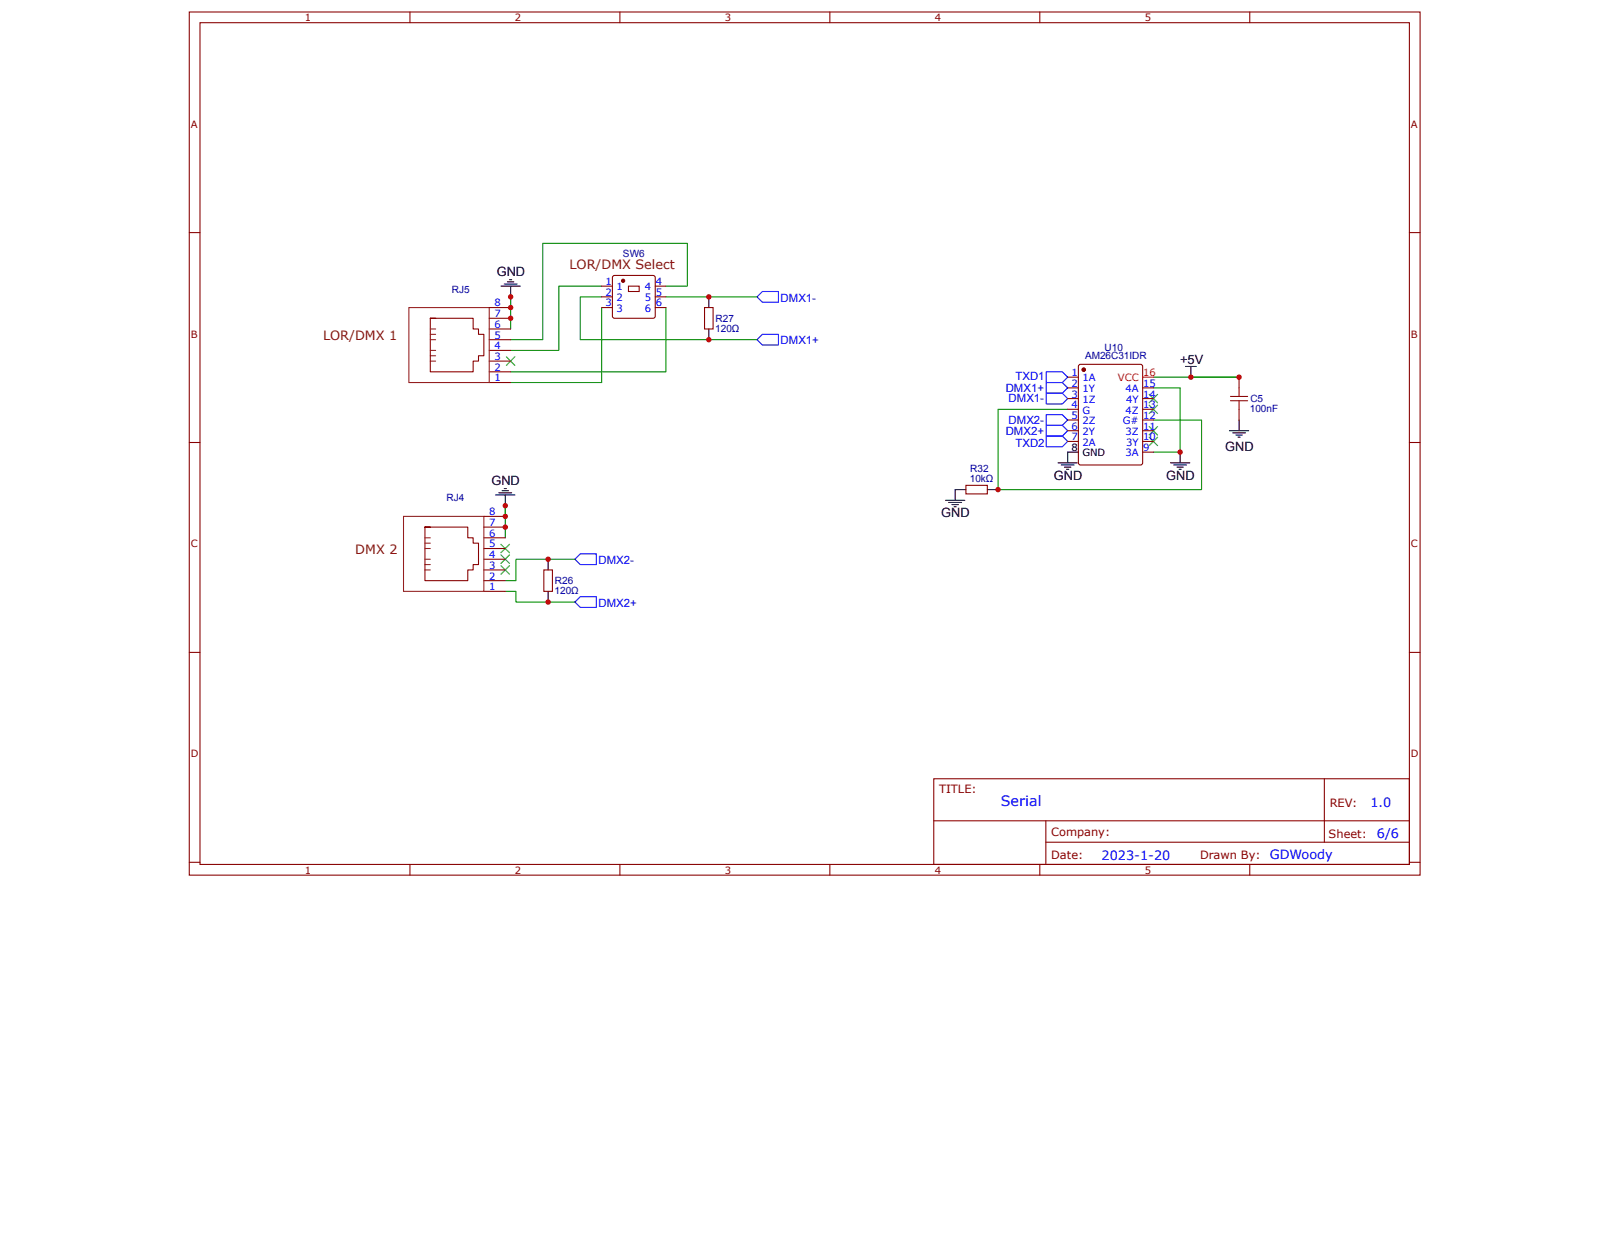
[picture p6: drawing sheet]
<svg xmlns="http://www.w3.org/2000/svg" width="279mm" height="216mm" viewBox="0 0 279 216" stroke-linecap="round" stroke-linejoin="round" font-family="sans-serif">
<g fill="none" stroke="#800" stroke-width=".18">
<path d="M32.6 2.1h212v148.7h-212zM34.4 3.9h208.4v145h-208.4zM70.6 2.1v1.8M106.8 2.1v1.8M142.9 2.1v1.8M179.1 2.1v1.8M215.3 2.1v1.8M32.6 40.1h1.8M121.4 53h1.4v3.7h-1.4zM242.8 40.1h1.8M32.6 76.2h1.8M213.4 65v1.8"/>
<path d="M213.4 70.5v1.9M242.8 76.2h1.8M93.7 98.2h1.5v3.7h-1.5zM166.4 83.6h3.7v1.5h-3.7zM32.6 112.4h1.8M242.8 112.4h1.8M160.8 134.2h82v14.7h-82zM228.1 134.2v10.9M32.6 148.6h1.8M70.6 148.9v1.9M106.8 148.9v1.9M142.9 148.9v1.9"/>
<path d="M160.9 141.4h81.8M179.1 148.9v1.9M180.2 145.1h62.5M180.2 141.4v7.4M215.3 148.9v1.9M242.8 148.6h1.8"/>
</g>
<path d="M131.3 57.6h2.8v1.9h-2.8l-.9-1zM131.3 50.2h2.8v1.9h-2.8l-.9-.9zM180.2 64.1h2.8l.9 .9-.9 .9h-2.8zM180.2 75.1h2.8l.9 1-.9 .9h-2.8zM180.2 65.9h2.8l.9 .9-.9 1h-2.8zM180.2 67.8h2.8l.9 .9-.9 .9h-2.8zM180.2 71.4h2.8l.9 1-.9 .9h-2.8zM180.2 73.3h2.8l.9 .9-.9 .9h-2.8zM100 95.4h2.7v1.9h-2.7l-1-.9zM100 102.8h2.7v1.9h-2.7l-1-1z" fill="none" stroke="#00f" stroke-width=".18"/>
<g fill="none" stroke="#080" stroke-width=".18">
<path d="M88 51.2v5.5M103.6 51.2h-3.6v7.3h30.4M103.6 53v12.9h-15.6M103.6 49.3h-7.3v11.1h-8.3M114.7 53v11.1h-26.7M114.7 49.3h3.7v-7.4h-24.9v16.6h-5.5M114.7 51.2h15.7M183.9 70.5h-12v13.9h35.1v-12h-8.3M198.7 66.8h4.6v11.1h-4.6M198.7 65h14.7M87 87.1v5.6M99 96.4h-10.1v3.6h-1.9"/>
<path d="M87 101.9h1.9v1.8h10.1"/>
</g>
<g fill="none" stroke="#000" stroke-width=".18">
<path d="M86.3 49.3h3.3M86.9 48.9h2.2M87.4 48.6h1.1M87.8 48.2h.3M88 49.3v1.9M122.1 51.2v1.8M122.1 56.7v1.8M182.3 79.8h3.3M183.9 77.9v1.9M201.6 79.8h3.3M203.3 77.9v1.9M204.2 63.1h1.9"/>
<path d="M205.1 63.1v1.9M211.8 74.2h3.3M212.3 74.6h2.2M212.9 75h1.1M213.3 75.3h.3M213.4 72.4v1.8M85.4 85.3h3.3M85.9 84.9h2.2M86.5 84.5h1.1M86.9 84.2h.3M87 85.3v1.8M94.4 96.4v1.8"/>
<path d="M162.9 86.2h3.3M163.4 86.6h2.2M164 86.9h1.1M164.4 87.3h.3M166.4 84.4h-1.9v1.8M170.1 84.4h1.8M182.8 80.1h2.2M183.4 80.5h1.1M183.7 80.9h.4M202.2 80.1h2.2M202.7 80.5h1.1M203.1 80.9h.4"/>
<path d="M94.4 101.9v1.8"/>
</g>
<g fill="#000">
<path d="M87.2 61.5l1.5 1.5zM88.7 61.5l-1.5 1.5z"/>
<path d="M197.9 67.9l1.5 1.5zM197.9 69.4l1.5-1.5z"/>
<path d="M197.9 69.8l1.5 1.5zM197.9 71.3l1.5-1.5z"/>
<path d="M197.9 73.5l1.5 1.5zM197.9 75l1.5-1.5z"/>
<path d="M197.9 75.3l1.5 1.5zM197.9 76.8l1.5-1.5z"/>
<path d="M86.3 93.8l1.5 1.5zM87.8 93.8l-1.5 1.5z"/>
<path d="M86.3 95.6l1.5 1.5zM87.8 95.6l-1.5 1.5z"/>
<path d="M86.3 97.5l1.5 1.4zM87.8 97.5l-1.5 1.4z"/>
</g>
<g fill="none" stroke="#3c3" stroke-width=".18">
<path d="M87.2 61.5l1.5 1.5M88.7 61.5l-1.5 1.5M197.9 67.9l1.5 1.5M197.9 69.8l1.5 1.5M197.9 73.5l1.5 1.5M197.9 75.3l1.5 1.5M199.4 67.9l-1.5 1.5M199.4 69.8l-1.5 1.5M199.4 73.5l-1.5 1.5M199.4 75.3l-1.5 1.5M86.3 93.8l1.5 1.5M86.3 95.6l1.5 1.5"/>
<path d="M86.3 97.5l1.5 1.4M87.8 93.8l-1.5 1.5M87.8 95.6l-1.5 1.5M87.8 97.5l-1.5 1.4"/>
</g>
<path d="M212 68.3h2.9M212 69h2.9M213.4 66.8v1.5M213.4 69v1.5" fill="none" stroke="#a00000" stroke-width=".18"/>
<circle cx="186.7" cy="63.7" r=".28" fill="#800"/>
<g fill="none" stroke="#800" stroke-width=".18">
<path d="M185.8 63l.3-.2h10.4l.3 .2v16.8l-.2 .3h-10.5l-.3-.2z"/>
<circle cx="186.7" cy="63.7" r=".28"/>
</g>
<circle cx="186.7" cy="63.7" r=".28" fill="#800"/>
<g fill="none" stroke="#800" stroke-width=".18">
<path d="M103.6 53h1.9M103.6 51.2h1.9M103.6 49.3h1.9M108.3 49.3h1.8v.9h-1.8zM112.9 53h1.8M112.9 51.2h1.8M112.9 49.3h1.8M183.9 65h1.9M183.9 66.8h1.9M183.9 68.7h1.9M183.9 70.5h1.9M183.9 72.4h1.9"/>
<path d="M183.9 74.2h1.9M183.9 76.1h1.9M196.8 66.8h1.9M196.8 68.7h1.9M196.8 70.5h1.9M196.8 72.4h1.9M196.8 74.2h1.9M196.8 76.1h1.9M196.8 77.9h1.9"/>
<circle cx="186.7" cy="63.7" r=".28"/>
</g>
<path d="M183.9 77.9h1.9" fill="none" stroke="#000" stroke-width=".18"/>
<path d="M196.8 65h1.9" fill="none" stroke="#f00" stroke-width=".18"/>
<circle cx="107.3" cy="48.4" r=".28" fill="#800"/>
<g fill="none" stroke="#800" stroke-width=".18">
<path d="M74.1 54.8v9.3h7.4v-1.9h.9v-.9h.9v-3.7h-.9v-.9h-.9v-1.9h-7.4h.9M84.3 56.7h3.7M84.3 58.5h3.7M84.3 54.8h3.7M84.3 53h3.7M105.5 47.6l.4-.1h6.8l.2 .3-.1 6.9-.3 .1h-6.8l-.2-.3zM84.3 60.4h3.7M84.3 62.2h3.7M84.3 64.1h3.7M84.3 65.9h3.7M73.2 90.8v9.2h7.4v-1.8h.9v-.9h.9v-3.7h-.9v-.9h-.9v-1.9h-7.4h.9M83.3 92.7h3.7"/>
<path d="M83.3 94.5h3.7M83.3 96.4h3.7M83.3 98.2h3.7M83.3 90.8h3.7M83.3 89h3.7M83.3 100h3.7M83.3 101.9h3.7"/>
<circle cx="107.3" cy="48.4" r=".28"/>
</g>
<g fill="none" stroke="#8d2323" stroke-width=".18">
<path d="M70.4 53h13.9v12.9h-13.9zM74.1 58.5h.9M74.1 57.6h.9M74.1 56.7h.9M74.1 62.2h.9M74.1 61.3h.9M74.1 60.4h.9M69.5 89h13.8v12.9h-13.8zM73.2 98.2h.9M73.2 97.3h.9M73.2 96.4h.9M73.2 94.5h.9"/>
<path d="M73.2 93.6h.9M73.2 92.7h.9"/>
</g>
<g fill="#c00">
<circle cx="88" cy="51.2" r=".46"/>
<circle cx="87" cy="87.1" r=".46"/>
<circle cx="87" cy="89" r=".46"/>
<circle cx="205.1" cy="65" r=".46"/>
<circle cx="213.4" cy="65" r=".46"/>
<circle cx="203.3" cy="77.9" r=".46"/>
<circle cx="94.4" cy="103.7" r=".46"/>
<circle cx="94.4" cy="96.4" r=".46"/>
<circle cx="171.9" cy="84.4" r=".46"/>
<circle cx="88" cy="53" r=".46"/>
<circle cx="122.1" cy="58.5" r=".46"/>
<circle cx="122.1" cy="51.2" r=".46"/>
<circle cx="87" cy="90.8" r=".46"/>
<circle cx="88" cy="54.8" r=".46"/>
</g>
<text font-size="2.5" fill="#00f" x="172.4" y="138.9">Serial</text>
<g font-size="2.2">
<text x="85.6" y="47.6">GND</text>
<text x="203.3" y="62.8">+5V</text>
<text x="211" y="77.7">GND</text>
<text x="84.6" y="83.6">GND</text>
<text x="181.5" y="82.7">GND</text>
<text x="200.9" y="82.7">GND</text>
<text x="162.1" y="89.2">GND</text>
</g>
<g font-size="2.2" fill="#630">
<text x="98.1" y="46.4">LOR/DMX Select</text>
<text x="55.7" y="58.5">LOR/DMX 1</text>
<text x="61.2" y="95.4">DMX 2</text>
</g>
<g font-size="2.2" fill="#00f">
<text x="236.1" y="139">1.0</text>
<text x="189.7" y="148.1">2023-1-20</text>
<text x="218.7" y="148.1">GDWoody</text>
<text x="237.2" y="144.4">6/6</text>
</g>
<g font-size="2" fill="#00f">
<text x="134.5" y="52">DMX1-</text>
<text x="134.5" y="59.3">DMX1+</text>
<text x="174.9" y="65.4">TXD1</text>
<text x="173.2" y="67.5">DMX1+</text>
<text x="173.7" y="69.4">DMX1-</text>
<text x="173.2" y="74.9">DMX2+</text>
<text x="173.7" y="73">DMX2-</text>
<text x="174.9" y="77">TXD2</text>
<text x="103.1" y="97.2">DMX2-</text>
<text x="103.1" y="104.5">DMX2+</text>
</g>
<g font-size="2" fill="#800">
<text x="161.8" y="136.6">TITLE:</text>
<text x="229.1" y="139">REV:</text>
<text x="181.1" y="148">Date:</text>
<text x="181.1" y="144">Company:</text>
<text x="206.7" y="148.1">Drawn By:</text>
<text x="228.9" y="144.3">Sheet:</text>
</g>
<g font-size="1.7" fill="#800">
<text x="52.5" y="3.6">1</text>
<text x="88.7" y="3.6">2</text>
<text x="124.9" y="3.6">3</text>
<text x="161" y="3.6">4</text>
<text x="197.2" y="3.6">5</text>
<text x="32.9" y="22">A</text>
<text x="243.1" y="22">A</text>
<text x="32.9" y="58.2">B</text>
<text x="243.1" y="58.2">B</text>
<text x="32.9" y="94.3">C</text>
<text x="243.1" y="94.3">C</text>
<text x="32.9" y="130.5">D</text>
<text x="243.1" y="130.5">D</text>
<text x="52.5" y="150.5">1</text>
<text x="88.7" y="150.5">2</text>
<text x="124.9" y="150.5">3</text>
<text x="161" y="150.5">4</text>
<text x="197.2" y="150.5">5</text>
</g>
<g font-size="1.7" fill="#000080">
<text x="107.3" y="44.4">SW6</text>
<text x="77.8" y="50.4">RJ5</text>
<text x="123.2" y="57.1">120Ω</text>
<text x="123.3" y="55.4">R27</text>
<text x="186.9" y="61.9">AM26C31IDR</text>
<text x="190.3" y="60.5">U10</text>
<text x="215.3" y="71">100nF</text>
<text x="215.4" y="69.3">C5</text>
<text x="167.1" y="83.1">10kΩ</text>
<text x="167.1" y="81.4">R32</text>
<text x="76.9" y="86.4">RJ4</text>
<text x="95.6" y="100.6">R26</text>
<text x="95.5" y="102.3">120Ω</text>
</g>
<g font-size="1.7" fill="#00f">
<text x="85.2" y="52.8">8</text>
<text x="104.3" y="52.8">3</text>
<text x="104.3" y="51">2</text>
<text x="104.3" y="49.1">1</text>
<text x="106.2" y="53.7">3</text>
<text x="106.2" y="51.9">2</text>
<text x="106.2" y="50">1</text>
<text x="111.1" y="53.7">6</text>
<text x="111.1" y="51.9">5</text>
<text x="111.1" y="50">4</text>
<text x="113" y="52.8">6</text>
<text x="113" y="51">5</text>
<text x="113" y="49.1">4</text>
<text x="85.2" y="56.5">6</text>
<text x="85.2" y="58.3">5</text>
<text x="85.2" y="54.7">7</text>
<text x="85.2" y="60.2">4</text>
<text x="85.2" y="62">3</text>
<text x="85.2" y="63.9">2</text>
<text x="85.2" y="65.7">1</text>
<text x="184.6" y="64.8">1</text>
<text x="186.4" y="65.7">1A</text>
<text x="184.6" y="66.7">2</text>
<text x="184.6" y="68.5">3</text>
<text x="184.6" y="70.3">4</text>
<text x="186.4" y="67.6">1Y</text>
<text x="186.4" y="69.4">1Z</text>
<text x="186.4" y="71.3">G</text>
<text x="193.9" y="71.3">4Z</text>
<text x="193.9" y="67.6">4A</text>
<text x="194" y="69.4">4Y</text>
<text x="196.9" y="70.3">13</text>
<text x="196.9" y="68.5">14</text>
<text x="196.9" y="66.7">15</text>
<text x="184.6" y="72.2">5</text>
<text x="184.6" y="74">6</text>
<text x="184.6" y="75.9">7</text>
<text x="186.4" y="73.1">2Z</text>
<text x="186.4" y="75">2Y</text>
<text x="186.4" y="76.8">2A</text>
<text x="193.4" y="73.1">G#</text>
<text x="193.9" y="75">3Z</text>
<text x="194" y="76.8">3Y</text>
<text x="196.9" y="77.7">9</text>
<text x="196.9" y="75.9">10</text>
<text x="196.9" y="74">11</text>
<text x="196.9" y="72.2">12</text>
<text x="193.9" y="78.6">3A</text>
<text x="84.3" y="88.8">8</text>
<text x="84.3" y="92.5">6</text>
<text x="84.3" y="94.3">5</text>
<text x="84.3" y="90.6">7</text>
<text x="84.3" y="96.2">4</text>
<text x="84.3" y="98">3</text>
<text x="84.3" y="99.9">2</text>
<text x="84.3" y="101.7">1</text>
</g>
<g font-size="1.7" fill="#f00">
<text x="192.6" y="65.7">VCC</text>
<text x="196.9" y="64.8">16</text>
</g>
<g font-size="1.7">
<text x="184.6" y="77.7">8</text>
<text x="186.4" y="78.6">GND</text>
</g>
</svg>
